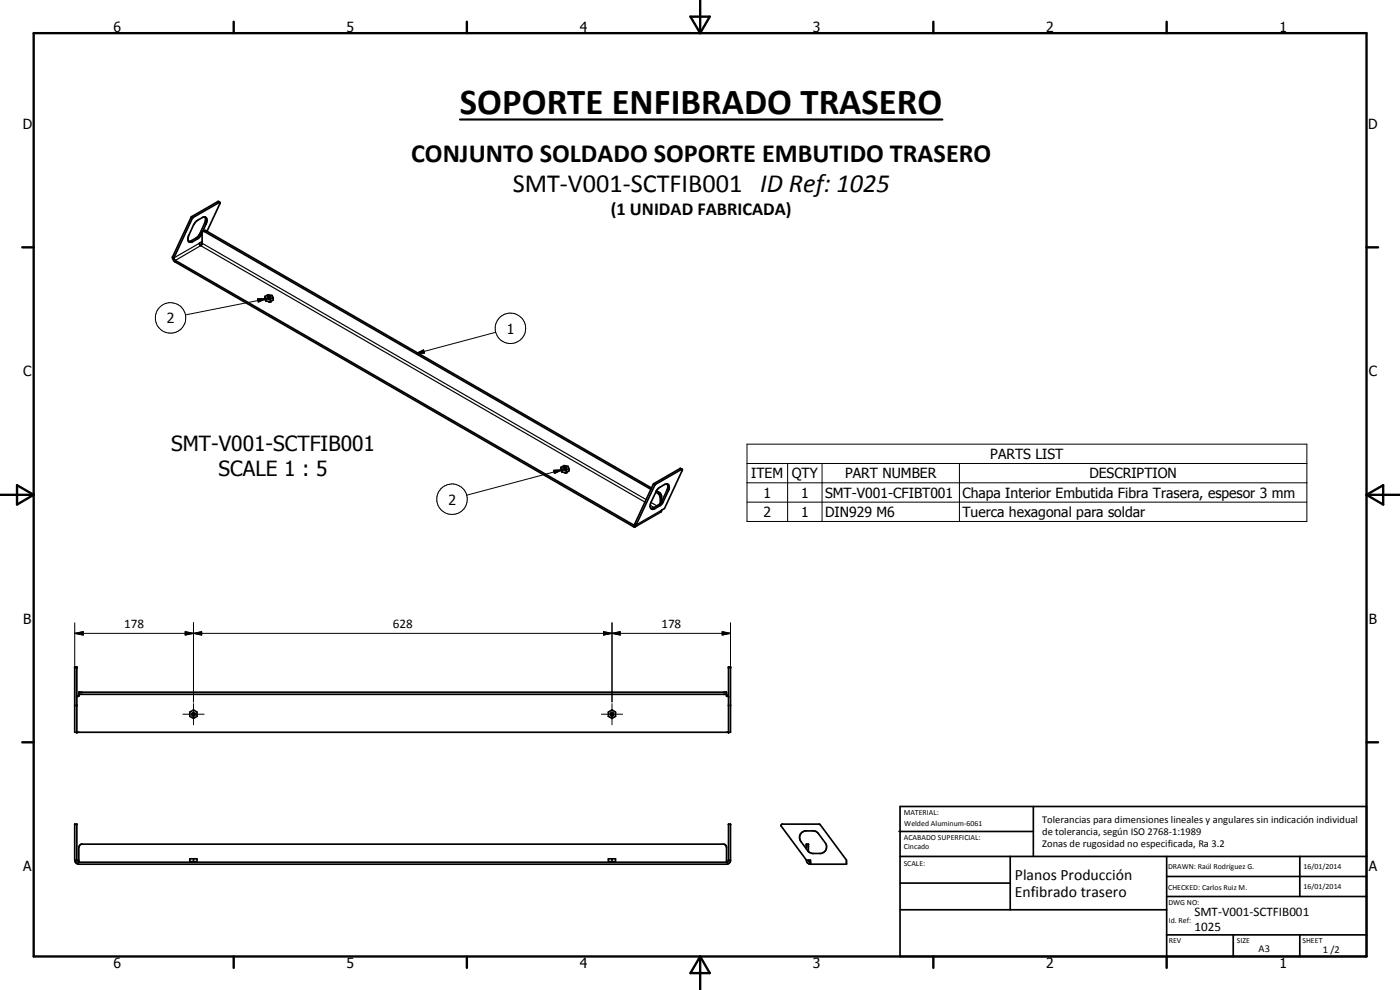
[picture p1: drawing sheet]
<svg xmlns="http://www.w3.org/2000/svg" width="420mm" height="297mm" viewBox="0 0 420 297" stroke-linecap="round" stroke-linejoin="round" font-family="sans-serif">
<g fill="none" stroke="#000" stroke-width=".51">
<path d="M51.8 77.1l.3 1 .5 .5 137.5 79.4 .5 .1 .3-.6M51.8 77.1l.4 .3M52.2 77.4l.4 .7 137.5 79.4h.3l.1-.3M60.7 72.5l-.9 .5a.43 .43 0 0 0 .3 .6 .43 .43 0 0 0 .6-.4v-3.3l.2-.5h.3l134.2 77.4M60.7 69.7l-1.2 1.8-1.9 1.1-.7 .1-.3-.3M60.8 69.5l1-2.3a1.24 1.24 0 0 0 .4-1.2 1.24 1.24 0 0 0-1-.9l-.5 .2a4.5 4.5 0 0 0-2.6 2.1l-1.6 3.5-.1 .9 .2 .6M60.9 69.4l.5-.3 .4 .1 133.7 77.2M61.5 65.1l.2 .7-.2 .9-2 4.2-2.3 1.5h-.6M65.9 60.7l-8 4.6-5.7 12.1M65.9 60.7l-.5-.2-8 4.7-5.6 11.9M65.9 60.7l.1 .4-3.9 8.3M79.5 88.9l.1 1.1"/>
<path d="M79.5 88.9l.9-.5 1.2 .2 .4 .7M79.5 88.9l.3 .8M79.6 90l.2 .3M79.7 89.9l-.1 .1M79.8 90.3l1.3 .4M79.8 89.7v.6M79.8 89.7l1.3 .1M80.3 89a.51 .51 0 0 1 .5-.1 .51 .51 0 0 1 .4 .4 .53 .53 0 0 1-.9-.3zM81.1 89.8v.9M82 89.3v.7l-.9 .7M82 89.3l-.9 .5M168.3 140.3v.8l.4 .5"/>
<path d="M168.3 140.3l.9-.6 1.3 .2 .3 .7M168.3 140.3l.4 .7M168.7 141.6l1.2 .3M168.7 141v.6M168.7 141l1.2 .1M169.1 140.3a.44 .44 0 0 1 .6-.2 .44 .44 0 0 1 .2 .5 .49 .49 0 0 1-.5 .1 .49 .49 0 0 1-.3-.4zM169.9 141.1v.8M170.8 140.6v.7l-.9 .6M170.8 140.6l-.9 .5M190.5 157.2l.4 .3M196.8 147.7l1.2 .9 .2 2.4M197 147.3a2.08 2.08 0 0 1 1.5 1.5v1.7"/>
<path d="M197.4 146.7l.4-.4a4.1 4.1 0 0 1 2.5-1.1l.5 .7v.8l-1.8 4-.8 .9-1.7 1a.96 .96 0 0 1-1.2-.1 .96 .96 0 0 1-.1-1.2zM200.2 145.2l.2 .6-.1 1-1.6 3.4a5.2 5.2 0 0 1-3.2 2.4h-.1M204.7 140.8v.4l-5.3 11.4-.9 .5-.2 .5-7.6 4.4M204.7 140.8l-8.2 4.7-5.6 12M204.7 140.8l-.6-.2-8.1 4.7-5.5 11.9M23.1 208.9h.6v-1.2h194.3v1.2h.6M23.1 219.7v-19.6h-.7v19.6h196.8v-19.6h-.6v19.6M23.7 208.3h194.3M57 213.7l1.1-.7 1 .7v1.2l-1 .7-1.1-.7zM182.6 213.7l1.1-.7 1 .7v1.2l-1 .7-1.1-.7zM22.4 258.1v-10.8h.7v11l.6 .4M22.4 258.1l.5 .9 .8 .3h194.3l.6-.1 .6-.8v-11.1h-.6v11l-.6 .4"/>
<path d="M22.4 258.1h.7M23.7 258.7v-4.4l.2-.6 .5-.4h192.9l.5 .4 .2 .6v4.4M23.7 258.7h194.3M57 258.7v-1h2.1v1M57.2 258.7v-.2h1.7v.2M58.1 257.7v.8M182.6 258.7v-1h2.1v1M182.8 258.7v-.2h1.7v.2M183.7 257.7v.8M184.4 258.5v.2M218.6 258.1h.6M240.4 250l1.2-.7 3.3 .2 .7 .6 2.1 2.8a2.02 2.02 0 0 1-1.3 3.2h-2.7l-1.1-.6-2.5-3.6-.1-1z"/>
<path d="M242 254.7v-1.4h.6v2.2M242 258.1l-7.5-10.2v-.5h11.5l8 10.7v1.2h-10.8M242 258.1l.3 .7 .9 .5M242 258.1h1.2v1.2M242.6 258.1l.1 .3 .5 .3M269.8 249.5h40.3M270.1 242h140v45h-140zM270.1 257h140M303.2 257v16M310.1 242v15M350.1 257v30M390.1 257v12"/>
<path d="M270.1 265h33.1M270.1 273h80M350.1 269h60M350.1 263h60M350.1 280.5h60M370.1 280.5v6.5M390.1 280.5v6.5"/>
<circle cx="58" cy="214.3" r=".5"/>
<circle cx="183.7" cy="214.3" r=".49"/>
</g>
<g fill="none" stroke="#000" stroke-width=".35">
<path d="M52.6 78.6v-.5l7.6-4.4 133.4 77M57.4 72.3l.4 .2M57.4 65.2l.3 .3M57.6 65l.4 .2M58.8 71.4l.5 .3M59.8 73l-7.6 4.4M60 70.1l.4 .3M60.7 73l133.2 76.9M61.4 67l.4 .2M61.8 69.2l-.4 .3M65.4 60.5l.4 .2M190.5 157.2l-.4 .3v.5"/>
<path d="M195.1 151.6l1.2 .7M195.4 150.7l1.7 1.1M196 145.3l.5 .3M196.1 152.4l.4 .2M196.3 145.1l.4 .2M197.6 151.6l.4 .2M197.9 147.7l-.5 .3M198.5 149l-.3 .2M198.5 153.1l-7.6 4.4M198.7 150.2l.4 .3M200.2 147.1l.4 .2M204.1 140.6l.4 .2"/>
</g>
<g fill="#000">
<circle cx="22.4" cy="200.1" r=".25"/>
<circle cx="23.1" cy="219.7" r=".25"/>
<circle cx="23.1" cy="200.1" r=".25"/>
<circle cx="23.1" cy="208.9" r=".25"/>
<circle cx="23.7" cy="208.3" r=".25"/>
<circle cx="218" cy="208.3" r=".25"/>
<circle cx="218.6" cy="200.1" r=".25"/>
<circle cx="218.6" cy="208.9" r=".25"/>
<circle cx="218.6" cy="219.7" r=".25"/>
<circle cx="219.2" cy="200.1" r=".25"/>
<circle cx="242" cy="253.3" r=".25"/>
<circle cx="242.6" cy="253.3" r=".25"/>
</g>
<g fill="none" stroke="#000" stroke-width=".71">
<path d="M10.1 9.9h400v277.1h-400zM70.1 6.5v3.4M140.1 6.5v3.4M207.2 5h5.8l-2.9 4.9zM210.1 0v9.9M280.1 6.5v3.4M350.1 6.5v3.4M6.7 74.2h3.4M410.1 74.2h3.5M.1 148.5h10M5.1 145.6l5 2.9-5 2.9zM410.1 148.5h10"/>
<path d="M410.1 148.5l5-2.9v5.8zM6.7 222.7h3.4M410.1 222.7h3.5M70.1 287v3.4M140.1 287v3.4M210.1 287v10M210.1 287l2.9 5h-5.8zM280.1 287v3.4M350.1 287v3.4"/>
</g>
<g fill="none" stroke="#000" stroke-width=".3">
<path d="M77.3 89.7h2.5l-2.3 .9zM79.8 89.7l-24.1 4.8M148.8 99.7l-24 6.4M124.8 106.1l2.3-1.1 .3 1zM224.2 133.3h168v23.2h-168zM224.2 139.1h168M236.4 139.1v17.4M246.7 139.1v17.4M287.9 139.1v17.4M166.1 141.1l2.6-.1-2.3 1.1zM168.7 141l-28.7 7.6M224.2 144.9h168"/>
<path d="M224.2 150.7h168M22.4 190l2.6-.5v1zM22.4 190h196.8M22.4 186.9v24.9M55.6 189.5l2.5 .5-2.5 .5zM58.1 190l2.4-.5v1zM58.1 186.9v23.7M181.1 189.5l2.6 .5-2.6 .5zM183.7 190l2.4-.5v1zM183.7 186.9v23.7M216.7 189.5l2.5 .5-2.5 .5zM219.2 186.9v24.9"/>
<path d="M54.9 214.3h6.3M58.1 211.1v6.4M180.5 214.3h6.3M183.7 211.1v6.4"/>
<circle cx="51.2" cy="95.4" r="4.6"/>
<circle cx="153.2" cy="98.5" r="4.6"/>
<circle cx="135.7" cy="149.8" r="4.6"/>
</g>
<path d="M77.3 89.7h2.5l-2.3 .9zM124.8 106.1l2.3-1.1 .3 1zM166.1 141.1l2.6-.1-2.3 1.1zM22.4 190l2.6-.5v1zM55.6 189.5l2.5 .5-2.5 .5zM58.1 190l2.4-.5v1zM181.1 189.5l2.6 .5-2.6 .5zM183.7 190l2.4-.5v1zM216.7 189.5l2.5 .5-2.5 .5z" fill="#000"/>
<path d="M138 35.9h144.8" fill="none" stroke="#000" stroke-width=".63"/>
<text font-size="11" x="138" y="34.3">SOPORTE ENFIBRADO TRASERO</text>
<g font-size="7.9">
<text x="123.4" y="48.6">CONJUNTO SOLDADO SOPORTE EMBUTIDO TRASERO</text>
<text x="153.9" y="57.6">SMT-V001-SCTFIB001 ID Ref: 1025</text>
</g>
<g font-size="6.3">
<text x="51.4" y="135.3">SMT-V001-SCTFIB001</text>
<text x="65.6" y="142.8">SCALE 1 : 5</text>
</g>
<text font-size="5.5" x="183.3" y="64.6">(1 UNIDAD FABRICADA)</text>
<g font-size="4.7">
<text x="304.6" y="263.9">Planos Producción</text>
<text x="304.6" y="269.3">Enfibrado trasero</text>
</g>
<g font-size="4.2">
<text x="34" y="9.6">6</text>
<text x="104" y="9.6">5</text>
<text x="174" y="9.6">4</text>
<text x="244" y="9.6">3</text>
<text x="314" y="9.6">2</text>
<text x="384" y="9.6">1</text>
<text x="6.8" y="38.7">D</text>
<text x="410.6" y="38.7">D</text>
<text x="50.1" y="97">2</text>
<text x="152.1" y="100.1">1</text>
<text x="7" y="112.9">C</text>
<text x="410.8" y="112.9">C</text>
<text x="297.2" y="137.8">PARTS LIST</text>
<text x="225.5" y="143.5">ITEM</text>
<text x="237.6" y="143.6">QTY</text>
<text x="253.6" y="143.5">PART NUMBER</text>
<text x="326.9" y="143.6">DESCRIPTION</text>
<text x="229.1" y="149.3">1</text>
<text x="240.4" y="149.3">1</text>
<text x="247.6" y="149.4">SMT-V001-CFIBT001</text>
<text x="288.8" y="149.4">Chapa Interior Embutida Fibra Trasera, espesor 3 mm</text>
<text x="134.6" y="151.4">2</text>
<text x="229.1" y="155.1">2</text>
<text x="240.4" y="155.1">1</text>
<text x="247.6" y="155.1">DIN929 M6</text>
<text x="288.8" y="155.2">Tuerca hexagonal para soldar</text>
<text x="7" y="187.1">B</text>
<text x="410.8" y="187.1">B</text>
<text x="7" y="261.4">A</text>
<text x="410.8" y="261.4">A</text>
<text x="34" y="290.4">6</text>
<text x="104" y="290.4">5</text>
<text x="174" y="290.4">4</text>
<text x="244" y="290.4">3</text>
<text x="314" y="290.4">2</text>
<text x="384" y="290.4">1</text>
</g>
<g font-size="3.9">
<text x="37.3" y="188.5">178</text>
<text x="117.9" y="188.5">628</text>
<text x="198.5" y="188.5">178</text>
<text x="358.5" y="275">SMT-V001-SCTFIB001</text>
<text x="358.5" y="279.4">1025</text>
</g>
<g font-size="3.1">
<text x="312.7" y="246.8">Tolerancias para dimensiones lineales y angulares sin indicación individual</text>
<text x="312.7" y="250.4">de tolerancia, según ISO 2768-1:1989</text>
<text x="312.7" y="254">Zonas de rugosidad no especificada, Ra 3.2</text>
<text x="377.7" y="285.6">A3</text>
<text x="397" y="285.9">1 /2</text>
</g>
<g font-size="2.4">
<text x="271.2" y="244.4">MATERIAL:</text>
<text x="271.3" y="252">ACABADO SUPERFICIAL:</text>
<text x="271.4" y="247.9">Welded Aluminum-6061</text>
<text x="271.3" y="254.6">Cincado</text>
<text x="271.2" y="259.7">SCALE:</text>
<text x="350.6" y="260.8">DRAWN: Raúl Rodríguez G.</text>
<text x="391.2" y="260.6">16/01/2014</text>
<text x="350.6" y="267">CHECKED: Carlos Ruiz M.</text>
<text x="391.2" y="266.7">16/01/2014</text>
<text x="350.6" y="271.4">DWG NO:</text>
<text x="350.8" y="276.9">Id. Ref:</text>
<text x="350.8" y="282.8">REV</text>
<text x="371.2" y="282.9">SIZE</text>
<text x="390.9" y="282.9">SHEET</text>
</g>
</svg>
